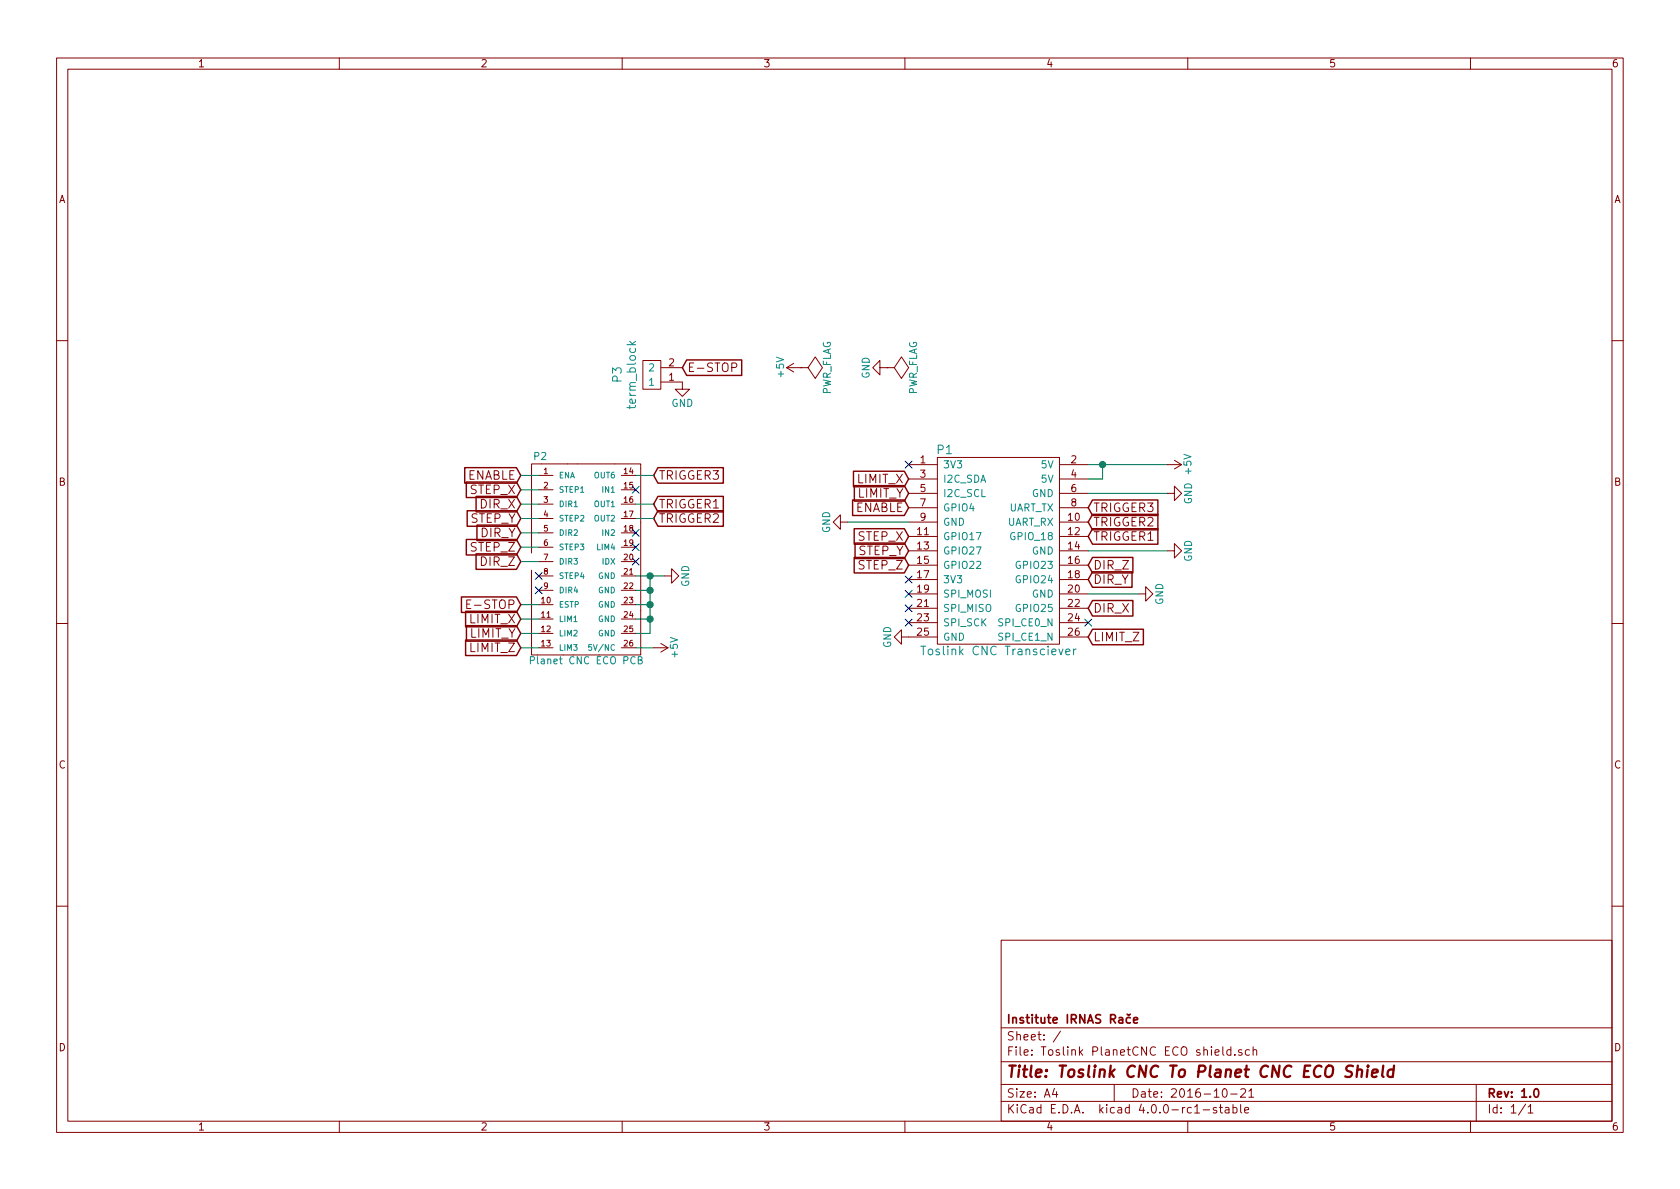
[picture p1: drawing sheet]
EESchema Schematic File Version 2
LIBS:power
LIBS:device
LIBS:transistors
LIBS:conn
LIBS:linear
LIBS:regul
LIBS:74xx
LIBS:cmos4000
LIBS:adc-dac
LIBS:memory
LIBS:xilinx
LIBS:microcontrollers
LIBS:dsp
LIBS:microchip
LIBS:analog_switches
LIBS:motorola
LIBS:texas
LIBS:intel
LIBS:audio
LIBS:interface
LIBS:digital-audio
LIBS:philips
LIBS:display
LIBS:cypress
LIBS:siliconi
LIBS:opto
LIBS:atmel
LIBS:contrib
LIBS:valves
LIBS:rpi_header
LIBS:solder_bridge
LIBS:xc9572xl
LIBS:planet_CNC_ECO_pcb
LIBS:term_block
LIBS:Toslink PlanetCNC ECO shield-cache
EELAYER 25 0
EELAYER END
$Descr A4 11693 8268
encoding utf-8
Sheet 1 1
Title "Toslink CNC To Planet CNC ECO Shield"
Date "2016-10-21"
Rev "1.0"
Comp "Institute IRNAS Rače"
Comment1 ""
Comment2 ""
Comment3 ""
Comment4 ""
$EndDescr
$Comp
L RPI_header P1
U 1 1
P 6975 3825
F 0 "P1" H 6575 4525 60  0000 C CNN
F 1 "Toslink CNC Transciever" H 6950 3125 60  0000 C CNN
F 2 "toslink_pcb:toslink_pcb" H 6975 3825 60  0001 C CNN
F 3 "" H 6975 3825 60  0000 C CNN
	1    6975 3825
	1    0    0    -1  
$EndComp
NoConn ~ 6325 3225
Text GLabel 6325 3325 0    60   Input ~ 0
LIMIT_X
Text GLabel 6325 3425 0    60   Input ~ 0
LIMIT_Y
Text GLabel 6325 3525 0    60   Input ~ 0
ENABLE
Text GLabel 6325 3725 0    60   Input ~ 0
STEP_X
Text GLabel 6325 3825 0    60   Input ~ 0
STEP_Y
Text GLabel 6325 3925 0    60   Input ~ 0
STEP_Z
Text GLabel 7575 3525 2    60   Input ~ 0
TRIGGER3
Text GLabel 7575 3625 2    60   Input ~ 0
TRIGGER2
Text GLabel 7575 3725 2    60   Input ~ 0
TRIGGER1
Text GLabel 7575 3925 2    60   Input ~ 0
DIR_Z
Text GLabel 7575 4025 2    60   Input ~ 0
DIR_Y
Text GLabel 7575 4225 2    60   Input ~ 0
DIR_X
Text GLabel 7575 4425 2    60   Input ~ 0
LIMIT_Z
NoConn ~ 7575 4325
NoConn ~ 6325 4125
NoConn ~ 6325 4225
NoConn ~ 6325 4325
Wire Wire Line
	6325 3625 5900 3625
NoConn ~ 6325 4025
$Comp
L GND #PWR7
U 1 1
P 6325 4425
F 0 "#PWR7" H 6325 4175 50  0001 C CNN
F 1 "GND" H 6325 4275 50  0000 C CNN
F 2 "" H 6325 4425 60  0000 C CNN
F 3 "" H 6325 4425 60  0000 C CNN
	1    6325 4425
	0    1    1    0   
$EndComp
$Comp
L GND #PWR10
U 1 1
P 8125 3425
F 0 "#PWR10" H 8125 3175 50  0001 C CNN
F 1 "GND" H 8125 3275 50  0000 C CNN
F 2 "" H 8125 3425 60  0000 C CNN
F 3 "" H 8125 3425 60  0000 C CNN
	1    8125 3425
	0    -1   -1   0   
$EndComp
$Comp
L GND #PWR11
U 1 1
P 8125 3825
F 0 "#PWR11" H 8125 3575 50  0001 C CNN
F 1 "GND" H 8125 3675 50  0000 C CNN
F 2 "" H 8125 3825 60  0000 C CNN
F 3 "" H 8125 3825 60  0000 C CNN
	1    8125 3825
	0    -1   -1   0   
$EndComp
$Comp
L GND #PWR5
U 1 1
P 5900 3625
F 0 "#PWR5" H 5900 3375 50  0001 C CNN
F 1 "GND" H 5900 3475 50  0000 C CNN
F 2 "" H 5900 3625 60  0000 C CNN
F 3 "" H 5900 3625 60  0000 C CNN
	1    5900 3625
	0    1    1    0   
$EndComp
$Comp
L GND #PWR8
U 1 1
P 7925 4125
F 0 "#PWR8" H 7925 3875 50  0001 C CNN
F 1 "GND" H 7925 3975 50  0000 C CNN
F 2 "" H 7925 4125 60  0000 C CNN
F 3 "" H 7925 4125 60  0000 C CNN
	1    7925 4125
	0    -1   -1   0   
$EndComp
Wire Wire Line
	7575 4125 7925 4125
Wire Wire Line
	7575 3825 8125 3825
Wire Wire Line
	7575 3425 8125 3425
Wire Wire Line
	7575 3225 8125 3225
Wire Wire Line
	7675 3225 7675 3325
Wire Wire Line
	7675 3325 7575 3325
Connection ~ 7675 3225
$Comp
L +5V #PWR9
U 1 1
P 8125 3225
F 0 "#PWR9" H 8125 3075 50  0001 C CNN
F 1 "+5V" H 8125 3365 50  0000 C CNN
F 2 "" H 8125 3225 60  0000 C CNN
F 3 "" H 8125 3225 60  0000 C CNN
	1    8125 3225
	0    1    1    0   
$EndComp
$Comp
L Planet_CNC_ECO_PCB P2
U 1 1
P 4050 3900
F 0 "P2" H 3760 4630 50  0000 C CNN
F 1 "Planet CNC ECO PCB" H 3680 3180 50  0000 L BNN
F 2 "PlanetCNC_ECO_PCB:PlanetCNC_ECO_PCB" H 4275 3510 50  0001 C CNN
F 3 "" H 4370 3900 60  0000 C CNN
	1    4050 3900
	1    0    0    -1  
$EndComp
Text GLabel 3625 3300 0    60   Input ~ 0
ENABLE
Text GLabel 3625 3400 0    60   Input ~ 0
STEP_X
Text GLabel 3625 3500 0    60   Input ~ 0
DIR_X
Text GLabel 3625 3600 0    60   Input ~ 0
STEP_Y
Text GLabel 3625 3700 0    60   Input ~ 0
DIR_Y
Wire Wire Line
	3625 3300 3750 3300
Wire Wire Line
	3625 3400 3750 3400
Wire Wire Line
	3625 3500 3750 3500
Wire Wire Line
	3625 3600 3750 3600
Wire Wire Line
	3625 3700 3750 3700
Text GLabel 3625 3800 0    60   Input ~ 0
STEP_Z
Text GLabel 3625 3900 0    60   Input ~ 0
DIR_Z
Wire Wire Line
	3625 3800 3750 3800
Wire Wire Line
	3625 3900 3750 3900
NoConn ~ 3750 4000
NoConn ~ 3750 4100
Wire Wire Line
	3750 4200 3625 4200
Text GLabel 3625 4200 0    60   Input ~ 0
E-STOP
Text GLabel 3625 4300 0    60   Input ~ 0
LIMIT_X
Text GLabel 3625 4400 0    60   Input ~ 0
LIMIT_Y
Wire Wire Line
	3625 4300 3750 4300
Wire Wire Line
	3625 4400 3750 4400
Text GLabel 3625 4500 0    60   Input ~ 0
LIMIT_Z
Wire Wire Line
	3625 4500 3750 4500
Wire Wire Line
	4425 4500 4550 4500
Wire Wire Line
	4425 4400 4525 4400
Wire Wire Line
	4525 4400 4525 4000
Wire Wire Line
	4425 4000 4625 4000
Wire Wire Line
	4425 4100 4525 4100
Connection ~ 4525 4100
Wire Wire Line
	4425 4200 4525 4200
Connection ~ 4525 4200
Wire Wire Line
	4425 4300 4525 4300
Connection ~ 4525 4300
Connection ~ 4525 4000
$Comp
L GND #PWR2
U 1 1
P 4625 4000
F 0 "#PWR2" H 4625 3750 50  0001 C CNN
F 1 "GND" H 4625 3850 50  0000 C CNN
F 2 "" H 4625 4000 60  0000 C CNN
F 3 "" H 4625 4000 60  0000 C CNN
	1    4625 4000
	0    -1   -1   0   
$EndComp
$Comp
L +5V #PWR1
U 1 1
P 4550 4500
F 0 "#PWR1" H 4550 4350 50  0001 C CNN
F 1 "+5V" H 4550 4640 50  0000 C CNN
F 2 "" H 4550 4500 60  0000 C CNN
F 3 "" H 4550 4500 60  0000 C CNN
	1    4550 4500
	0    1    1    0   
$EndComp
NoConn ~ 4425 3900
NoConn ~ 4425 3800
NoConn ~ 4425 3700
NoConn ~ 4425 3400
Text GLabel 4550 3300 2    60   Input ~ 0
TRIGGER3
Text GLabel 4550 3600 2    60   Input ~ 0
TRIGGER2
Text GLabel 4550 3500 2    60   Input ~ 0
TRIGGER1
Wire Wire Line
	4425 3300 4550 3300
Wire Wire Line
	4425 3500 4550 3500
Wire Wire Line
	4425 3600 4550 3600
$Comp
L +5V #PWR4
U 1 1
P 5575 2550
F 0 "#PWR4" H 5575 2400 50  0001 C CNN
F 1 "+5V" H 5575 2690 50  0000 C CNN
F 2 "" H 5575 2550 60  0000 C CNN
F 3 "" H 5575 2550 60  0000 C CNN
	1    5575 2550
	0    -1   -1   0   
$EndComp
$Comp
L GND #PWR6
U 1 1
P 6175 2550
F 0 "#PWR6" H 6175 2300 50  0001 C CNN
F 1 "GND" H 6175 2400 50  0000 C CNN
F 2 "" H 6175 2550 60  0000 C CNN
F 3 "" H 6175 2550 60  0000 C CNN
	1    6175 2550
	0    1    1    0   
$EndComp
$Comp
L PWR_FLAG #FLG1
U 1 1
P 5575 2550
F 0 "#FLG1" H 5575 2645 50  0001 C CNN
F 1 "PWR_FLAG" H 5575 2730 50  0000 C CNN
F 2 "" H 5575 2550 60  0000 C CNN
F 3 "" H 5575 2550 60  0000 C CNN
	1    5575 2550
	0    1    1    0   
$EndComp
$Comp
L PWR_FLAG #FLG2
U 1 1
P 6175 2550
F 0 "#FLG2" H 6175 2645 50  0001 C CNN
F 1 "PWR_FLAG" H 6175 2730 50  0000 C CNN
F 2 "" H 6175 2550 60  0000 C CNN
F 3 "" H 6175 2550 60  0000 C CNN
	1    6175 2550
	0    1    1    0   
$EndComp
$Comp
L term_block P3
U 1 1
P 4500 2600
F 0 "P3" H 4500 2800 60  0000 C CNN
F 1 "term_block" H 4500 2700 60  0000 C CNN
F 2 "terminal_block_2_5mm:terminal_block_2_5mm" H 4525 2275 60  0001 C CNN
F 3 "" H 4450 2600 60  0000 C CNN
	1    4500 2600
	0    -1   -1   0   
$EndComp
Text GLabel 4750 2550 2    60   Input ~ 0
E-STOP
$Comp
L GND #PWR3
U 1 1
P 4750 2650
F 0 "#PWR3" H 4750 2400 50  0001 C CNN
F 1 "GND" H 4750 2500 50  0000 C CNN
F 2 "" H 4750 2650 60  0000 C CNN
F 3 "" H 4750 2650 60  0000 C CNN
	1    4750 2650
	1    0    0    -1  
$EndComp
$EndSCHEMATC
